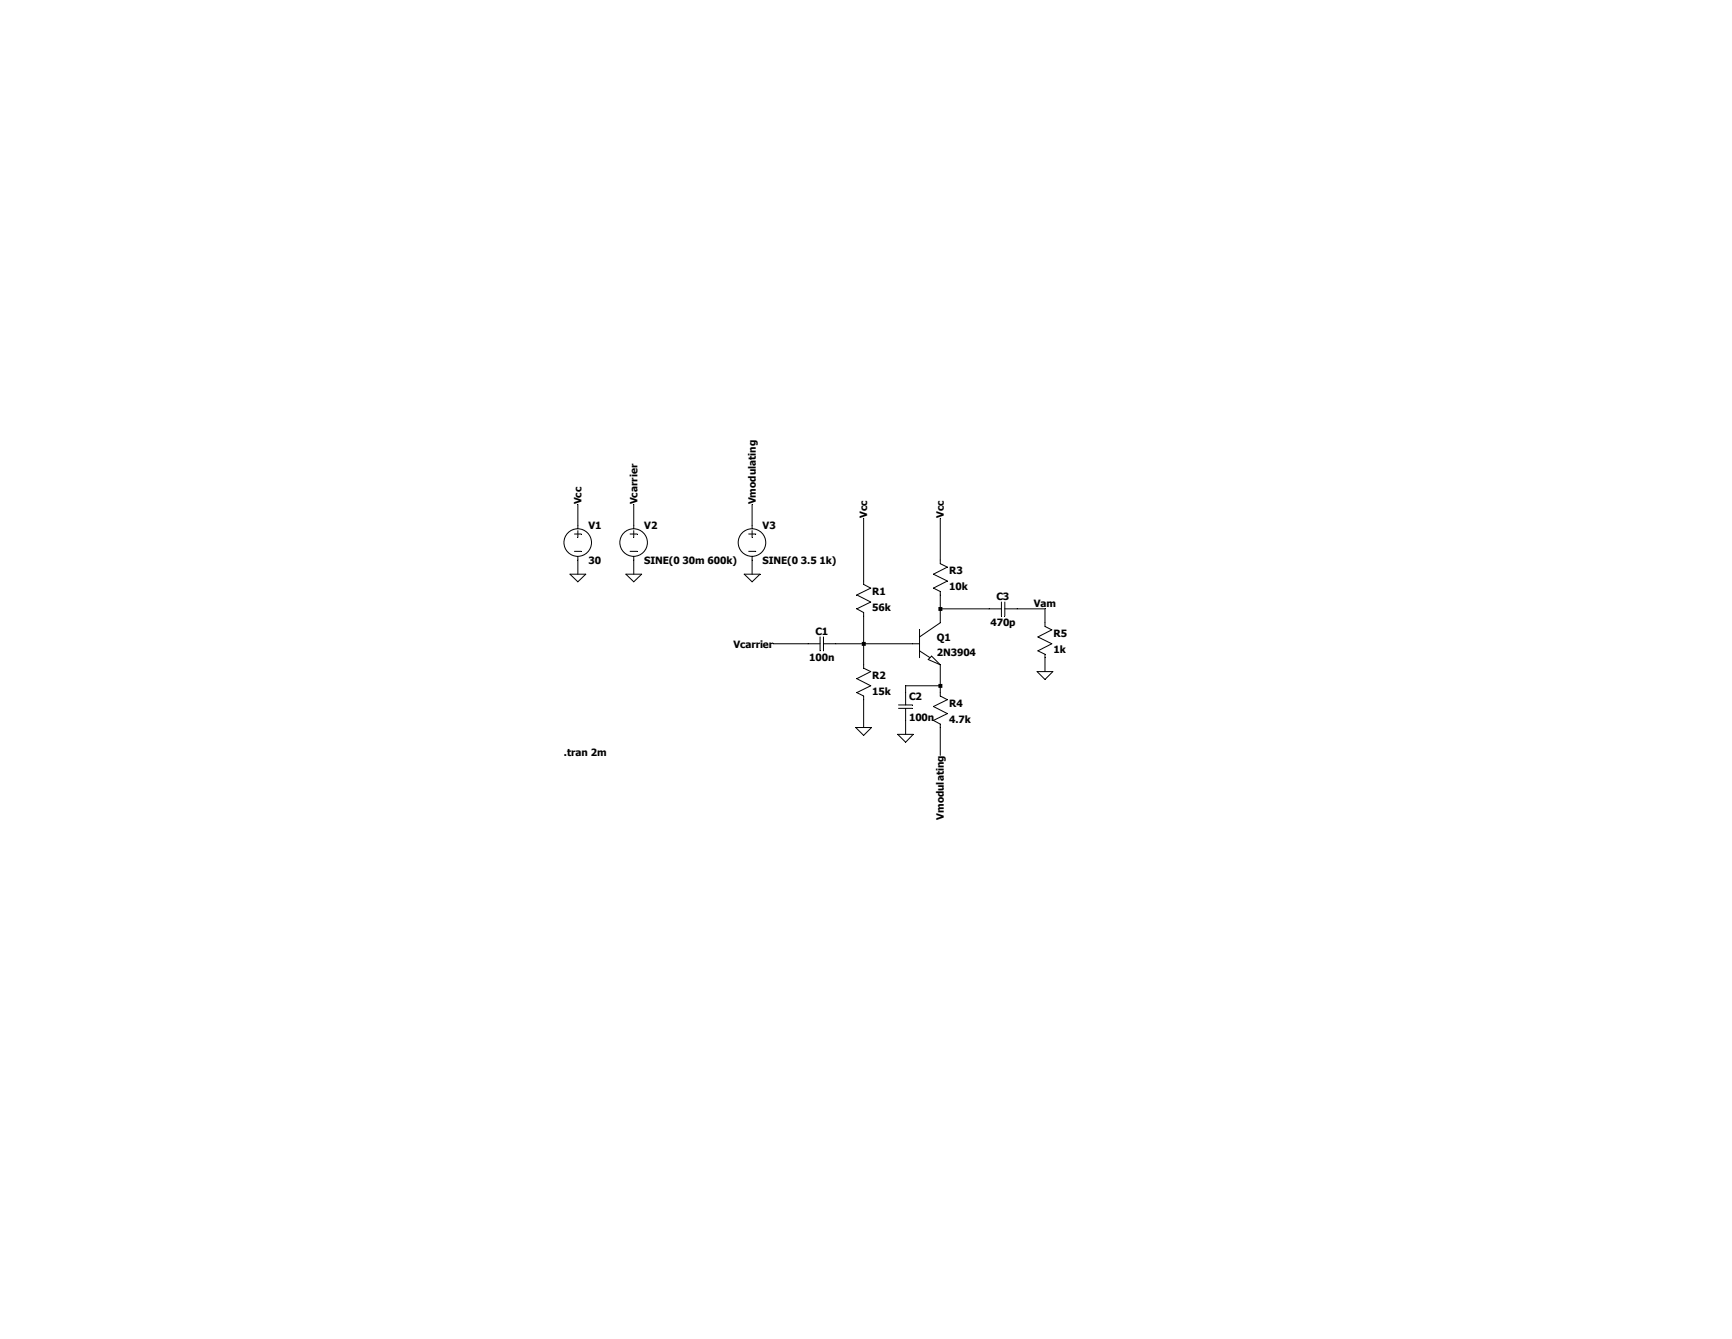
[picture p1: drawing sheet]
<svg xmlns="http://www.w3.org/2000/svg" width="279mm" height="216mm" viewBox="0 0 279 216" stroke-linecap="round" stroke-linejoin="round" font-family="sans-serif">
<g fill="none" stroke="#000" stroke-width=".16">
<path d="M91.9 92.6h2.6l-1.3 1.2zM92.7 86.1h1.1M92.7 88.9h1.1M93.2 81.3v4M93.2 85.6v1.1M93.2 89.7v2.9M101 92.6h2.5l-1.3 1.2zM101.6 86.1h1.2M101.6 88.9h1.2M102.2 81.3v4M102.2 85.6v1.1M102.2 89.7v2.9"/>
<path d="M120.1 92.6h2.5l-1.3 1.2zM120.8 86.1h1.1M120.8 88.9h1.1M121.3 81.3v4M121.3 85.6v1.1M121.3 89.7v2.9M139.3 83.6v10.6l1.2 .6-2.3 1.1 2.3 1.2-2.3 1.1 1.1 .6v8.9l1.2 .6-2.3 1.1 2.3 1.2-2.3 1.1 1.1 .5v5.1M151.7 83.6v7.3l1.1 .5-2.2 1.2 2.2 1.1-2.2 1.1 1.1 .6v5l-3.4 2.3M151.7 98.2h9.8M161.5 97.1v2.2M162.1 98.2h6.5v2.8l1.1 .6-2.3 1.1 2.3 1.1-2.3 1.1 1.2 .6v2.8M162.1 97.1v2.2"/>
<path d="M124.7 103.8h7.6M132.3 102.7v2.2M132.8 103.8h15.5M132.8 102.7v2.2M138 117.3h2.6l-1.3 1.3zM144.8 118.4h2.5l-1.2 1.3zM144.9 113.7h2.3M144.9 114.2h2.3M146.1 114.2v4.2M148.3 104.9l1.7 1.1M148.3 101.6v4.4M149.7 106.3l.6-.5 1.4 1.4z"/>
<path d="M151.7 107.2v5l1.1 .6-2.2 1.1 2.2 1.2-2.2 1.1 1.1 .6v5M151.7 110.6h-5.6v3.1M167.3 108.3h2.5l-1.2 1.3z"/>
<circle cx="93.2" cy="87.5" r="2.22"/>
<circle cx="102.2" cy="87.5" r="2.22"/>
<circle cx="121.3" cy="87.5" r="2.22"/>
</g>
<path d="M139 103.5h.7v.6h-.7zM151.4 97.9h.6v.6h-.6zM151.4 110.3h.6v.6h-.6z" fill-rule="evenodd" fill="#000"/>
<g font-size="1.6">
<text x="93.8" y="81.3" transform="rotate(-90 93.8 81.3)">Vcc</text>
<text x="102.8" y="81.3" transform="rotate(-90 102.8 81.3)">Vcarrier</text>
<text x="121.9" y="81.3" transform="rotate(-90 121.9 81.3)">Vmodulating</text>
<text x="139.9" y="83.6" transform="rotate(-90 139.9 83.6)">Vcc</text>
<text x="152.3" y="83.6" transform="rotate(-90 152.3 83.6)">Vcc</text>
<text x="94.9" y="85.3">V1</text>
<text x="103.9" y="85.3">V2</text>
<text x="123" y="85.3">V3</text>
<text x="94.9" y="90.9">30</text>
<text x="103.9" y="90.9">SINE(0 30m 600k)</text>
<text x="123" y="90.9">SINE(0 3.5 1k)</text>
<text x="153.1" y="92.6">R3</text>
<text x="153.1" y="95.2">10k</text>
<text x="140.7" y="96">R1</text>
<text x="140.7" y="98.6">56k</text>
<text x="159.8" y="100.9">470p</text>
<text x="160.7" y="96.7">C3</text>
<text x="166.8" y="97.8">Vam</text>
<text x="118.3" y="104.4">Vcarrier</text>
<text x="130.6" y="106.6">100n</text>
<text x="131.5" y="102.4">C1</text>
<text x="151.1" y="103.3">Q1</text>
<text x="151.1" y="105.8">2N3904</text>
<text x="170" y="102.7">R5</text>
<text x="170" y="105.3">1k</text>
<text x="140.7" y="109.5">R2</text>
<text x="140.7" y="112">15k</text>
<text x="146.6" y="112.9">C2</text>
<text x="146.6" y="116.2">100n</text>
<text x="153.1" y="114">R4</text>
<text x="153.1" y="116.5">4.7k</text>
<text x="91" y="121.9">.tran 2m</text>
<text x="152.3" y="132.2" transform="rotate(-90 152.3 132.2)">Vmodulating</text>
</g>
</svg>
